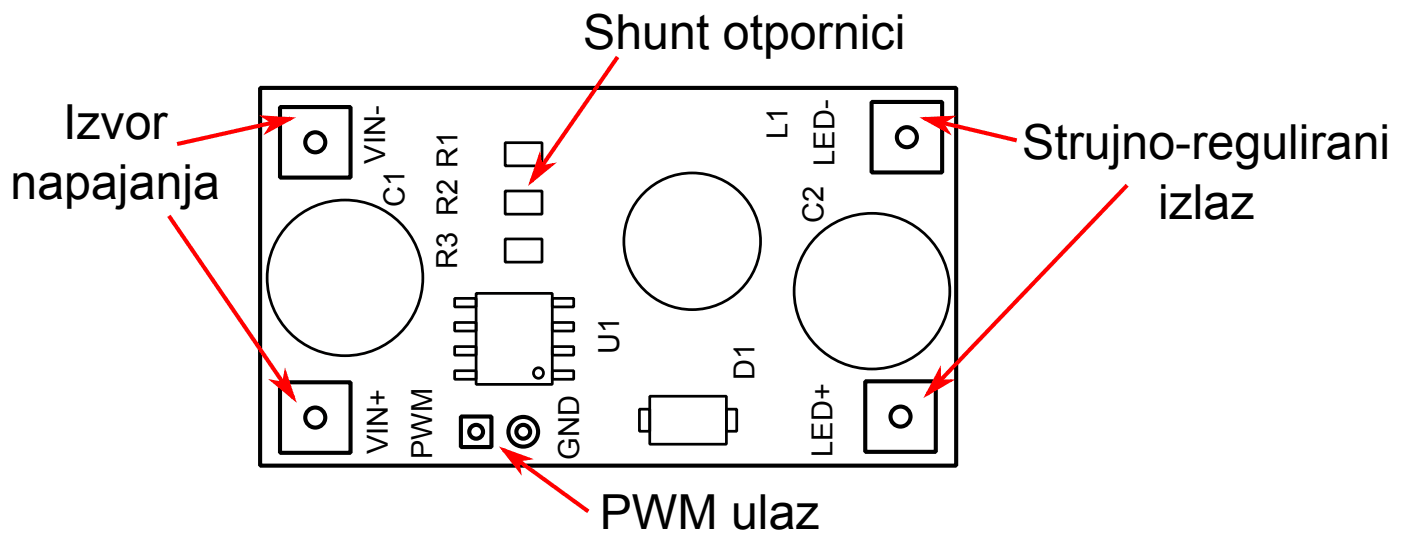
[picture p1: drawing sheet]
<svg xmlns="http://www.w3.org/2000/svg" width="102mm" height="40mm" viewBox="0 0 102 40" stroke-linecap="round" stroke-linejoin="round" font-family="sans-serif">
<g fill="none" stroke="#000" stroke-width=".3">
<path d="M19 6.4h50.8v27.6h-50.8zM20.4 7.8h5.2v5.2h-5.2zM63.6 7.4h5.2v5.2h-5.2zM20.4 27.9h5.2v5.2h-5.2zM33.6 30.4h2.3v2.2h-2.3zM63.2 27.8h5.1v5.2h-5.1z"/>
<circle cx="23" cy="10.4" r=".73"/>
<circle cx="66.2" cy="10" r=".73"/>
<circle cx="23" cy="30.5" r=".73"/>
<circle cx="34.8" cy="31.5" r=".5"/>
<circle cx="38.2" cy="31.5" r="1.08"/>
<circle cx="38.2" cy="31.5" r=".5"/>
<circle cx="65.7" cy="30.4" r=".73"/>
</g>
<g fill="none" stroke="#000" stroke-width=".2">
<path d="M36.9 17.4h2.7v1.7h-2.7zM36.9 13.9h2.7v1.7h-2.7zM36.9 10.4h2.7v1.7h-2.7zM33.2 21.8h1.6v.6h-1.6zM33.2 23.5h1.6v.7h-1.6zM33.2 25.3h1.6v.6h-1.6zM33.2 27.1h1.6v.6h-1.6zM34.8 21.4h5.5v6.7h-5.5zM40.3 27.1h1.6v.6h-1.6zM40.3 25.3h1.6v.6h-1.6zM40.3 23.5h1.6v.7h-1.6zM40.3 21.8h1.6v.6h-1.6z"/>
<path d="M46.7 29.9h.7v1.6h-.7zM47.4 28.9h5.6v3.5h-5.6zM53 29.9h.8v1.6h-.8z"/>
<circle cx="50.5" cy="17.6" r="5"/>
<circle cx="25.2" cy="20.3" r="5.7"/>
<circle cx="39.3" cy="27.2" r=".37"/>
<circle cx="63.7" cy="21.3" r="5.7"/>
</g>
<path d="M12.4 15.9l8.9 13M21.1 8.7l-8 1.8M45 4.3l-6.1 8.8M67.7 8.7l6.4 1.5M82.2 13.6l-14.4 15.1M36.9 32.9l5.9 4.4" fill="none" stroke="#f00" stroke-width=".3"/>
<g fill="#f00" stroke="#f00" stroke-width=".15">
<path d="M36.6 32.8l2.1 .7-.9 .1 .2 .9z" fill-rule="evenodd"/>
<path d="M67.4 8.6l2.1-.1-.7 .5 .5 .7z" fill-rule="evenodd"/>
<path d="M68.6 27v.8h.9l-1.9 1.1z" fill-rule="evenodd"/>
<path d="M19.2 8.5l2.1 .1-1.9 1.1 .5-.7z" fill-rule="evenodd"/>
<path d="M19.8 27.8l.9 .2 .1-.9 .7 2.1z" fill-rule="evenodd"/>
<path d="M39.4 11.3l.2 .8 .8-.1-1.7 1.4z" fill-rule="evenodd"/>
</g>
<g font-size="3.5">
<text x="42.6" y="3.6">Shunt otpornici</text>
<text x="4.6" y="10.1">Izvor</text>
<text x="74.6" y="11.6">Strujno-regulirani</text>
<text x=".8" y="14.5">napajanja</text>
<text x="84.5" y="16">izlaz</text>
<text x="43.8" y="38.6">PWM ulaz</text>
</g>
<g font-size="2.1">
<text x="28.1" y="12" transform="rotate(-90 28.1 12)">VIN-</text>
<text x="57.5" y="10.1" transform="rotate(-90 57.5 10.1)">L1</text>
<text x="29.5" y="15.1" transform="rotate(-90 29.5 15.1)">C1</text>
<text x="60.1" y="16.3" transform="rotate(-90 60.1 16.3)">C2</text>
<text x="60.9" y="12.1" transform="rotate(-90 60.9 12.1)">LED-</text>
<text x="33.4" y="19.7" transform="rotate(-90 33.4 19.7)">R3 R2 R1</text>
<text x="45.2" y="25.9" transform="rotate(-90 45.2 25.9)">U1</text>
<text x="55.1" y="27.7" transform="rotate(-90 55.1 27.7)">D1</text>
<text x="28.3" y="33.2" transform="rotate(-90 28.3 33.2)">VIN+</text>
<text x="31.5" y="33.5" transform="rotate(-90 31.5 33.5)">PWM</text>
<text x="42.3" y="33.6" transform="rotate(-90 42.3 33.6)">GND</text>
<text x="60.8" y="33.4" transform="rotate(-90 60.8 33.4)">LED+</text>
</g>
</svg>
